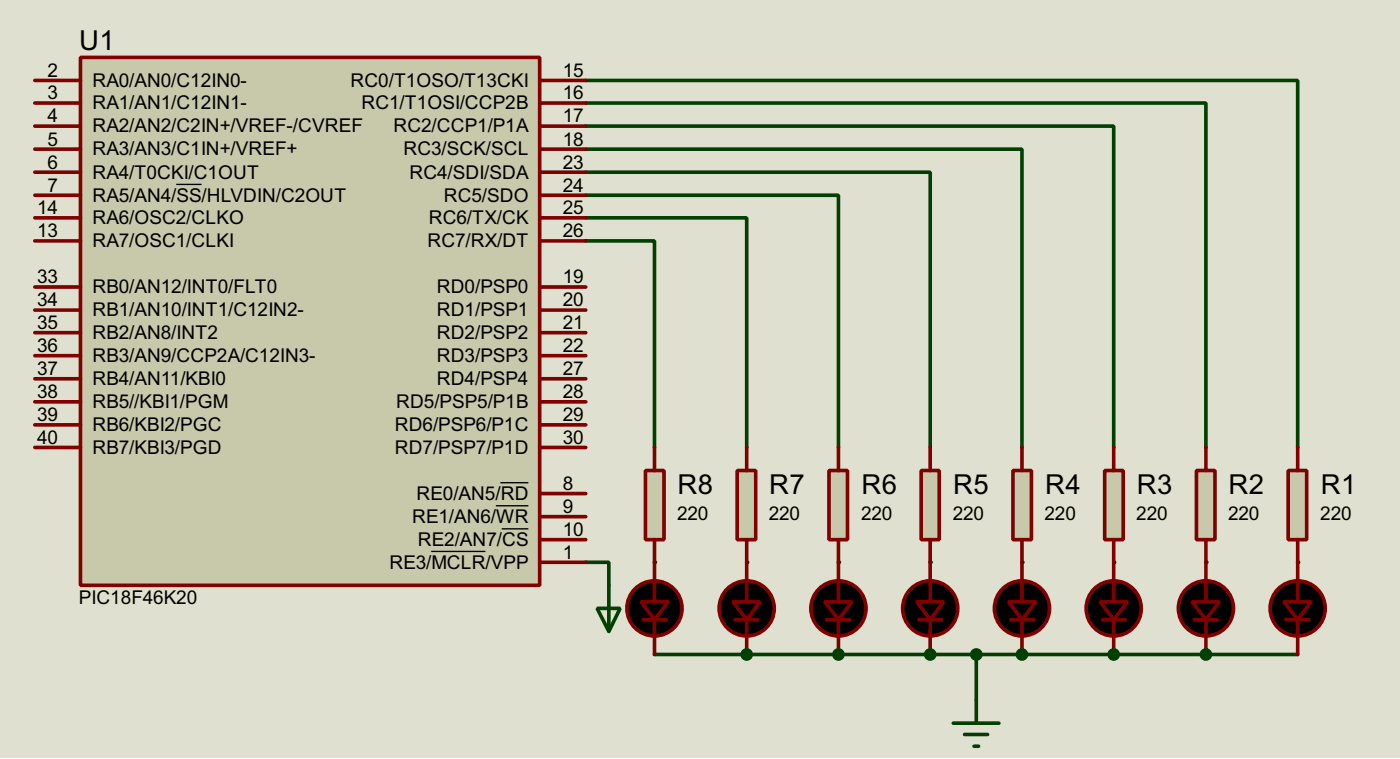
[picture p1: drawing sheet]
<svg xmlns="http://www.w3.org/2000/svg" width="155mm" height="84mm" viewBox="0 0 155 84" stroke-linecap="round" stroke-linejoin="round" font-family="sans-serif">
<path d="M0 0h154.9v83.9h-154.9z" fill="#e0e0d0"/>
<path d="M64.8 62.2h2.6v2.6M133.4 72.4h10.2" fill="none" stroke="#004000" stroke-width=".4"/>
<circle cx="133.4" cy="72.4" r=".2" fill="#004000"/>
<path d="M123.2 72.4h10.2" fill="none" stroke="#004000" stroke-width=".4"/>
<circle cx="123.2" cy="72.4" r=".2" fill="#004000"/>
<path d="M113.1 72.4h10.1" fill="none" stroke="#004000" stroke-width=".4"/>
<g fill="#004000">
<circle cx="113.1" cy="72.4" r=".2"/>
<circle cx="102.9" cy="72.4" r=".2"/>
</g>
<path d="M92.8 72.4h10.1" fill="none" stroke="#004000" stroke-width=".4"/>
<circle cx="92.8" cy="72.4" r=".2" fill="#004000"/>
<path d="M82.6 72.4h10.2" fill="none" stroke="#004000" stroke-width=".4"/>
<circle cx="82.6" cy="72.4" r=".2" fill="#004000"/>
<path d="M64.8 8.9h78.8v40.6M72.4 72.4h10.2M102.9 72.4h10.2M108 72.4v5.1" fill="none" stroke="#004000" stroke-width=".4"/>
<circle cx="143.6" cy="62.2" r=".2" fill="#004000"/>
<path d="M64.8 11.4h68.6v38.1" fill="none" stroke="#004000" stroke-width=".4"/>
<circle cx="133.4" cy="62.2" r=".2" fill="#004000"/>
<path d="M64.8 14h58.4v35.5" fill="none" stroke="#004000" stroke-width=".4"/>
<circle cx="123.2" cy="62.2" r=".2" fill="#004000"/>
<path d="M64.8 16.5h48.3v33" fill="none" stroke="#004000" stroke-width=".4"/>
<circle cx="113.1" cy="62.2" r=".2" fill="#004000"/>
<path d="M64.8 19.1h38.1v30.4" fill="none" stroke="#004000" stroke-width=".4"/>
<circle cx="102.9" cy="62.2" r=".2" fill="#004000"/>
<path d="M64.8 21.6h28v27.9" fill="none" stroke="#004000" stroke-width=".4"/>
<circle cx="92.8" cy="62.2" r=".2" fill="#004000"/>
<path d="M64.8 24.1h17.8v25.4" fill="none" stroke="#004000" stroke-width=".4"/>
<circle cx="82.6" cy="62.2" r=".2" fill="#004000"/>
<path d="M64.8 26.7h7.6v22.8" fill="none" stroke="#004000" stroke-width=".4"/>
<circle cx="72.4" cy="62.2" r=".2" fill="#004000"/>
<path d="M8.9 6.4h50.8v58.4h-50.8z" fill="#c8c8aa" stroke="#800000" stroke-width=".4"/>
<g fill="none" stroke="#800000" stroke-width=".4">
<path d="M3.9 19.1h5M3.9 8.9h5M3.9 16.5h5M3.9 11.4h5M3.9 14h5M59.7 19.1h5.1M59.7 8.9h5.1M59.7 16.5h5.1M59.7 11.4h5.1M59.7 14h5.1M3.9 21.6h5M3.9 24.1h5"/>
<path d="M3.9 26.7h5M3.9 31.8h5M3.9 34.3h5M3.9 36.8h5M3.9 39.4h5M59.7 21.6h5.1M59.7 24.1h5.1M59.7 26.7h5.1M59.7 31.8h5.1M59.7 34.3h5.1M59.7 36.8h5.1M59.7 39.4h5.1"/>
<path d="M3.9 41.9h5M3.9 44.5h5M3.9 47h5M3.9 49.5h5M59.7 41.9h5.1M59.7 44.5h5.1M59.7 47h5.1M59.7 49.5h5.1M59.7 54.6h5.1M59.7 57.2h5.1M59.7 59.7h5.1M59.7 62.2h5.1"/>
<path d="M71.2 68.6h2.5M72.4 62.2v4.4M72.4 68.6v3.8M81.3 68.6h2.6M82.6 62.2v4.4M82.6 68.6v3.8M91.5 68.6h2.5M92.8 62.2v4.4M92.8 68.6v3.8M101.7 68.6h2.5M102.9 62.2v4.4M102.9 68.6v3.8"/>
<path d="M111.8 68.6h2.6M113.1 62.2v4.4M113.1 68.6v3.8M122 68.6h2.5M123.2 62.2v4.4M123.2 68.6v3.8M132.1 68.6h2.6M133.4 62.2v4.4M133.4 68.6v3.8M142.3 68.6h2.5M143.6 62.2v4.4M143.6 68.6v3.8"/>
</g>
<path d="M19.5 20.4h2.8M54.9 56h3.6M55.4 53.4h3.1M55.5 58.5h3M47.7 61h6" fill="none" stroke="#000" stroke-width=".15"/>
<path d="M66.1 67.3h2.5l-1.2 2.6zM67.4 64.8v5.1M108 77.5v2.5M105.5 80h5M106.7 81.3h2.6M107.8 82.6h.5" fill="none" stroke="#004000" stroke-width=".4"/>
<g fill="#000" stroke="#800000" stroke-width=".4">
<path d="M70.9 66.6h3.1l-1.6 2zM81.1 66.6h3l-1.5 2zM91.2 66.6h3.1l-1.5 2zM101.4 66.6h3l-1.5 2zM111.6 66.6h3l-1.5 2zM121.7 66.6h3.1l-1.6 2zM131.9 66.6h3l-1.5 2zM142 66.6h3.1l-1.5 2z"/>
<circle cx="72.4" cy="67.3" r="3.1"/>
<circle cx="82.6" cy="67.3" r="3.1"/>
<circle cx="92.7" cy="67.3" r="3.1"/>
<circle cx="102.9" cy="67.3" r="3.1"/>
<circle cx="113" cy="67.3" r="3.1"/>
<circle cx="123.2" cy="67.3" r="3.1"/>
<circle cx="133.4" cy="67.3" r="3.1"/>
<circle cx="143.5" cy="67.3" r="3.1"/>
</g>
<g fill="#004000" stroke="#004000" stroke-width=".4">
<circle cx="133.4" cy="72.4" r=".5"/>
<circle cx="123.2" cy="72.4" r=".5"/>
<circle cx="113" cy="72.4" r=".5"/>
<circle cx="102.9" cy="72.4" r=".5"/>
<circle cx="92.7" cy="72.4" r=".5"/>
<circle cx="82.6" cy="72.4" r=".5"/>
<circle cx="108" cy="72.4" r=".5"/>
</g>
<path d="M142.5 52.1h2.1v7.6h-2.1z" fill="#c8c8aa" stroke="#800000" stroke-width=".4"/>
<path d="M143.6 49.5v2.6M143.6 59.7v2.5" fill="none" stroke="#800000" stroke-width=".4"/>
<path d="M132.4 52.1h2v7.6h-2z" fill="#c8c8aa" stroke="#800000" stroke-width=".4"/>
<path d="M133.4 49.5v2.6M133.4 59.7v2.5" fill="none" stroke="#800000" stroke-width=".4"/>
<path d="M122.2 52.1h2.1v7.6h-2.1z" fill="#c8c8aa" stroke="#800000" stroke-width=".4"/>
<path d="M123.2 49.5v2.6M123.2 59.7v2.5" fill="none" stroke="#800000" stroke-width=".4"/>
<path d="M112.1 52.1h2v7.6h-2z" fill="#c8c8aa" stroke="#800000" stroke-width=".4"/>
<path d="M113.1 49.5v2.6M113.1 59.7v2.5" fill="none" stroke="#800000" stroke-width=".4"/>
<path d="M101.9 52.1h2v7.6h-2z" fill="#c8c8aa" stroke="#800000" stroke-width=".4"/>
<path d="M102.9 49.5v2.6M102.9 59.7v2.5" fill="none" stroke="#800000" stroke-width=".4"/>
<path d="M91.7 52.1h2.1v7.6h-2.1z" fill="#c8c8aa" stroke="#800000" stroke-width=".4"/>
<path d="M92.8 49.5v2.6M92.8 59.7v2.5" fill="none" stroke="#800000" stroke-width=".4"/>
<path d="M81.6 52.1h2v7.6h-2z" fill="#c8c8aa" stroke="#800000" stroke-width=".4"/>
<path d="M82.6 49.5v2.6M82.6 59.7v2.5" fill="none" stroke="#800000" stroke-width=".4"/>
<path d="M71.4 52.1h2.1v7.6h-2.1z" fill="#c8c8aa" stroke="#800000" stroke-width=".4"/>
<path d="M72.4 49.5v2.6M72.4 59.7v2.5" fill="none" stroke="#800000" stroke-width=".4"/>
<g font-size="3.4">
<text x="8.8" y="5.6">U1</text>
<text x="75" y="54.6">R8</text>
<text x="85.1" y="54.6">R7</text>
<text x="95.3" y="54.6">R6</text>
<text x="105.5" y="54.6">R5</text>
<text x="115.6" y="54.6">R4</text>
<text x="125.8" y="54.6">R3</text>
<text x="135.9" y="54.6">R2</text>
<text x="146.1" y="54.6">R1</text>
</g>
<g font-size="2.4">
<text x="5.3" y="8.5">2</text>
<text x="5.3" y="11">3</text>
<text x="10.2" y="9.6">RA0/AN0/C12IN0-</text>
<text x="38.8" y="9.6">RC0/T1OSO/T13CKI</text>
<text x="62.3" y="8.5">15</text>
<text x="62.3" y="11">16</text>
<text x="5.3" y="13.6">4</text>
<text x="5.3" y="16.1">5</text>
<text x="10.2" y="12.1">RA1/AN1/C12IN1-</text>
<text x="10.2" y="14.6">RA2/AN2/C2IN+/VREF-/CVREF</text>
<text x="10.2" y="17.2">RA3/AN3/C1IN+/VREF+</text>
<text x="40" y="12.1">RC1/T1OSI/CCP2B</text>
<text x="43.5" y="14.6">RC2/CCP1/P1A</text>
<text x="44.6" y="17.2">RC3/SCK/SCL</text>
<text x="62.3" y="16.1">18</text>
<text x="62.3" y="13.6">17</text>
<text x="4.1" y="23.7">14</text>
<text x="5.3" y="18.7">6</text>
<text x="5.3" y="21.2">7</text>
<text x="10.2" y="19.8">RA4/T0CKI/C1OUT</text>
<text x="10.2" y="22.3">RA5/AN4/SS/HLVDIN/C2OUT</text>
<text x="45.3" y="19.8">RC4/SDI/SDA</text>
<text x="49.1" y="22.3">RC5/SDO</text>
<text x="62.3" y="18.7">23</text>
<text x="62.3" y="21.2">24</text>
<text x="62.3" y="23.7">25</text>
<text x="4.1" y="26.3">13</text>
<text x="10.2" y="24.8">RA6/OSC2/CLKO</text>
<text x="10.2" y="27.3">RA7/OSC1/CLKI</text>
<text x="47.3" y="27.3">RC7/RX/DT</text>
<text x="47.4" y="24.8">RC6/TX/CK</text>
<text x="62.3" y="26.3">26</text>
<text x="4.1" y="31.4">33</text>
<text x="4.1" y="33.9">34</text>
<text x="10.2" y="32.5">RB0/AN12/INT0/FLT0</text>
<text x="10.2" y="35">RB1/AN10/INT1/C12IN2-</text>
<text x="48.3" y="32.5">RD0/PSP0</text>
<text x="48.3" y="35">RD1/PSP1</text>
<text x="62.3" y="31.4">19</text>
<text x="62.3" y="33.9">20</text>
<text x="4.1" y="36.4">35</text>
<text x="4.1" y="39">36</text>
<text x="4.1" y="41.5">37</text>
<text x="10.2" y="37.5">RB2/AN8/INT2</text>
<text x="10.2" y="40.1">RB3/AN9/CCP2A/C12IN3-</text>
<text x="48.3" y="37.5">RD2/PSP2</text>
<text x="48.3" y="40.1">RD3/PSP3</text>
<text x="62.3" y="36.4">21</text>
<text x="62.3" y="39">22</text>
<text x="62.3" y="41.5">27</text>
<text x="4.1" y="44.1">38</text>
<text x="4.1" y="46.6">39</text>
<text x="10.2" y="42.6">RB4/AN11/KBI0</text>
<text x="10.2" y="45.2">RB5//KBI1/PGM</text>
<text x="10.2" y="47.7">RB6/KBI2/PGC</text>
<text x="43.7" y="47.7">RD6/PSP6/P1C</text>
<text x="43.8" y="45.2">RD5/PSP5/P1B</text>
<text x="48.3" y="42.6">RD4/PSP4</text>
<text x="62.3" y="44.1">28</text>
<text x="62.3" y="46.6">29</text>
<text x="4.1" y="49.1">40</text>
<text x="10.2" y="50.2">RB7/KBI3/PGD</text>
<text x="43.7" y="50.2">RD7/PSP7/P1D</text>
<text x="62.3" y="49.1">30</text>
<text x="45.6" y="57.9">RE1/AN6/WR</text>
<text x="46.1" y="55.3">RE0/AN5/RD</text>
<text x="62.3" y="54.2">8</text>
<text x="62.3" y="56.8">9</text>
<text x="62.3" y="59.3">10</text>
<text x="74.9" y="57.6">220</text>
<text x="85.1" y="57.6">220</text>
<text x="95.2" y="57.6">220</text>
<text x="105.4" y="57.6">220</text>
<text x="115.6" y="57.6">220</text>
<text x="125.7" y="57.6">220</text>
<text x="135.9" y="57.6">220</text>
<text x="146.1" y="57.6">220</text>
<text x="43.1" y="62.9">RE3/MCLR/VPP</text>
<text x="46.2" y="60.4">RE2/AN7/CS</text>
<text x="62.3" y="61.8">1</text>
<text x="8.7" y="66.9">PIC18F46K20</text>
</g>
</svg>
